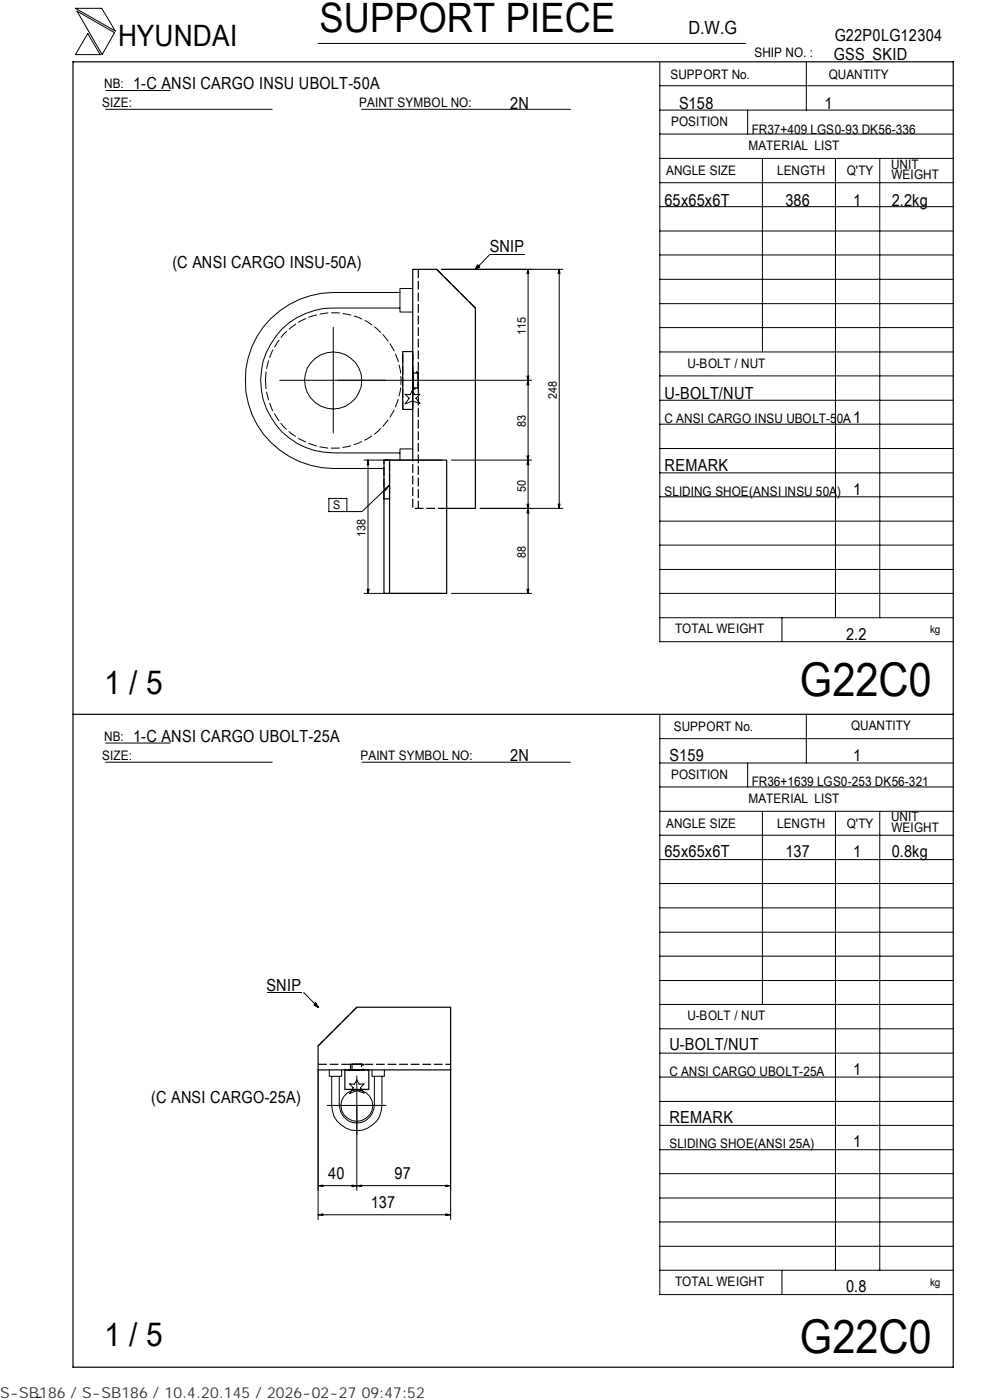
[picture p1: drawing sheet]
<svg xmlns="http://www.w3.org/2000/svg" width="210mm" height="297mm" viewBox="0 0 210 297" stroke-linecap="round" stroke-linejoin="round" font-family="sans-serif">
<g fill="none" stroke="#000" stroke-width=".21">
<path d="M16 1.8h5.6l2.9 4.8zM16.3 2.4l8 4.5-2.6 4.7zM18.6 7.1l2.6 4.5h-5.2zM22.4 19.2h13.7M67.5 9.2h90.6M139.9 18.2h62.3M139.9 13.2v122.9h62.3M171 13.1v10.3M22.4 23.2h35.3M76.7 23.2h44.3M139.9 38.8h62.3M139.9 33.6h62.3"/>
<path d="M139.9 28.4h62.3M139.9 23.4h62.3M158.6 23.4v5M161.7 33.6v41M177.2 33.7v97.4M186.6 33.7v97.4M93.6 57.1h25.8M101.3 56.2l.5 .4-1 .5zM103.9 54l-3.1 3.1M103.9 53.9h7.4M112 57.1v68.8M112 57.1l-.3 1"/>
<path d="M112 57.1l.2 1M118.6 57.1l-.2 1M118.6 57.1l.2 1M118.6 57.1v50.8M139.9 59.3h62.3M139.9 54.1h62.3M139.9 49h62.3M139.9 43.8h62.3M70.7 69.4v22.5M84.8 62.1h-14.1a18.7 18.7 0 0 0-18.6 18.6 18.7 18.7 0 0 0 18.6 18.7h10.7M84.8 65.4h-14.1a15.4 15.4 0 0 0-15.4 15.3 15.4 15.4 0 0 0 15.4 15.4h14.1M87.5 61.2h-2.7v5h2.7"/>
<path d="M111.7 79.7l.3 1M112.2 79.7l-.2 1M139.9 79.7h62.3M139.9 74.7h62.3M139.9 69.5h62.3M139.9 64.4h62.3M59.3 80.7h53.5M77.2 97.6h16.5M78.1 97.6l-.2 1M78.1 97.6l.1 1M78.1 97.6v28.3M85.9 83.6l1.1 .1 .5-.9 .5 .9 1.1-.1-.9 .9 .9 1.1-1.6-.5-1.6 .6 .9-1.2z"/>
<path d="M87.5 95.2h-2.7v2.4M95.7 97.6h17.1M111.7 96.7l.3 .9M112 80.7l-.3 1M112 80.7l.2 1M112 97.6l-.3 1M112 97.6l.2 1M112.2 96.7l-.2 .9M139.9 95.2h62.3M139.9 90h62.3M139.9 84.9h62.3M69.8 105.7h3.8v2.8h-3.8z"/>
<path d="M81.5 103.8l1.1-.9-.9 1.1zM81.9 103.5l.1 .2M82.6 102.9l-5.8 5.6h-3.2M101.8 107.9h17.6M111.7 106.9l.3 1M112 107.9l-.3 1M112 107.9l.2 1M112.2 106.9l-.2 1M118.4 106.9l.2 1M118.8 106.9l-.2 1M139.9 100.3h62.3M139.9 115.6h62.3"/>
<path d="M139.9 110.6h62.3M139.9 105.4h62.3M77.2 125.9h16.5M77.9 125l.2 .9M78.3 125l-.2 .9M95.7 125.9h17.1M111.7 125l.3 .9M112.2 125l-.2 .9M139.9 125.9h62.3M139.9 131.1h62.3M139.9 120.8h62.3M165.9 131.1v5"/>
<path d="M22.4 157.6h13.7M139.9 151.7v122.9h62.3M139.9 156.7h62.3M171 151.5v10.4M22.4 161.7h35.3M76.8 161.7h44.2M139.9 177.2h62.3M139.9 172.1h62.3M139.9 167h62.3M139.9 161.9h62.3M158.6 161.9v5.1M161.7 172.1v41"/>
<path d="M177.2 172.2v97.3M186.6 172.2v97.3M139.9 182.4h62.3M139.9 197.8h62.3M139.9 192.6h62.3M139.9 187.4h62.3M56.6 210.6h7.3M64.4 210.6l3.1 3.1M67 212.8l.5 .9-.9-.5zM139.9 218.3h62.3M139.9 213.1h62.3M139.9 208h62.3"/>
<path d="M139.9 202.9h62.3M67.5 227v31.7M69.4 234.5h12.5M69.8 227v1.3h2.7v-1.3M70.3 228.3v6.2a5.3 5.3 0 0 0 5.4 5.4 5.3 5.3 0 0 0 5.3-5.4v-6.2M72 228.3v6.2a3.7 3.7 0 0 0 3.7 3.7 3.7 3.7 0 0 0 3.7-3.7v-6.2M74.2 229.9l1 .1 .5-.9 .5 .9 1-.1-.8 .9 .8 1.1-1.5-.5-1.5 .6 .7-1.2zM75.7 228.3v24.3M78.9 227v1.3h2.6v-1.3M95.6 227v31.7M139.9 238.7h62.3M139.9 233.7h62.3"/>
<path d="M139.9 228.5h62.3M139.9 223.4h62.3M67.5 257.7l1-.2v.3zM67.5 257.7h28.1M67.5 251.5l1-.1v.3zM68.2 257.6v.2M68.2 251.4v.2M74.7 251.4l1 .1-1 .2zM75 251.4v.2M75.7 251.5l1-.1v.3zM76.4 251.4v.2M94.6 251.4l1 .1-1 .2z"/>
<path d="M94.6 257.5l1 .2-1 .1zM94.9 251.4v.2M94.9 257.6v.2M95.6 251.5h-28.1M139.9 259.2h62.3M139.9 254.2h62.3M139.9 249h62.3M139.9 243.9h62.3M139.9 269.5h62.3M139.9 264.4h62.3M165.9 269.5v5.1M8.8 296.4l-1 .1"/>
<circle cx="70.7" cy="80.7" r="6"/>
<circle cx="75.7" cy="234.5" r="3.3"/>
</g>
<g fill="none" stroke="#000" stroke-width=".25" stroke-dasharray="1.9 .6" stroke-linecap="butt">
<path d="M88.7 57.1v50.8M87.5 79.7v-.5h1.2v3.1h-1.2v-2.6M88.7 78.9v3.6M100.8 65.4l-8.2-8.3M85.4 86.9v-12.3M87.5 86.9v-12.3v12.3M87.5 82.5v-3.6M88.7 80.7v1.8h-1.2v-3.6h1.2v1.8M81.4 105.8v-8.2h1.2v8.2M94.7 107.9h-7.2v-10.3M75.7 213.7l-8.2 8.2M67.5 225.8h28.1"/>
<path d="M74.4 227l-.1-1.2h2.7v1.2h-2.6M75.2 227h-.5v-1.2h2v1.2h-1.5M78.2 231.1h-5.1M78.2 227h-5.1h5.1"/>
</g>
<path d="M15.5 13.1h186.7v277h-186.7zM87.5 74.6h-2.1v12.3h2.1M81.4 97.6h1.2v8.2h-1.2zM82.6 97.6h12.1v28.3h-12.1v-20.1M87.5 97.6v-40.5h5.1l8.2 8.3v42.5h-6.1M81.4 105.8v20.1h1.2M15.5 151.5h186.7M75.7 213.7h19.9v13.3h-28.1v-5.1zM73.1 227v4.1h5.1v-4.1" fill="none" stroke="#000" stroke-width=".25"/>
<path d="M88.7 79.2v3.1M87.5 82.3v-3.1" fill="none" stroke="#000" stroke-width=".25" stroke-dasharray="1.7 .5" stroke-linecap="butt"/>
<path d="M74.7 225.8h2M76.7 227h-2" fill="none" stroke="#000" stroke-width=".25" stroke-dasharray="1.1 .3" stroke-linecap="butt"/>
<path d="M74.3 225.8h2.7M77 227h-2.7" fill="none" stroke="#000" stroke-width=".25" stroke-dasharray="1.5 .5" stroke-linecap="butt"/>
<path d="M100.9 56.3h.9v.8h-.9zM66.6 212.9h.9v.8h-.9z" fill="#000"/>
<path d="M56.3 80.7a14.4 14.4 0 0 0 18.3 13.8 14.4 14.4 0 0 0 8.3-21.3 14.4 14.4 0 0 0-22.8-2.3 14.9 14.9 0 0 0-3.8 9.8" fill="none" stroke="#000" stroke-width=".21" stroke-dasharray="1.9 .6" stroke-linecap="butt"/>
<g font-size="9.9">
<text x="169.7" y="147.6">G22C0</text>
<text x="169.7" y="286.9">G22C0</text>
</g>
<text font-size="8.6" x="67.7" y="6.9">SUPPORT PIECE</text>
<g font-size="7">
<text x="22.1" y="147.2">1 / 5</text>
<text x="22.1" y="285.6">1 / 5</text>
</g>
<text font-size="6.3" x="25.1" y="9.8">HYUNDAI</text>
<text font-size="3.9" x="146" y="7.3">D.W.G</text>
<g font-size="3.5">
<text x="177" y="8.7">G22P0LG12304</text>
<text x="176.9" y="12.8">GSS_SKID</text>
<text x="28.3" y="19">1-C ANSI CARGO INSU UBOLT-50A</text>
<text x="108.2" y="23.1">2N</text>
<text x="144" y="23.1">S158</text>
<text x="174.8" y="23.1">1</text>
<text x="141" y="43.6">65x65x6T</text>
<text x="166.6" y="43.6">386</text>
<text x="180.9" y="43.6">1</text>
<text x="189.1" y="43.6">2.2kg</text>
<text x="103.9" y="53.5">SNIP</text>
<text x="36.6" y="56.9">(C ANSI CARGO INSU-50A)</text>
<text x="141" y="84.6">U-BOLT/NUT</text>
<text x="180.9" y="89.7">1</text>
<text x="141" y="99.9">REMARK</text>
<text x="180.9" y="105.1">1</text>
<text x="179.5" y="135.8">2.2</text>
<text x="28.3" y="157.3">1-C ANSI CARGO UBOLT-25A</text>
<text x="108.2" y="161.4">2N</text>
<text x="142" y="161.4">S159</text>
<text x="180.9" y="161.4">1</text>
<text x="141" y="181.9">65x65x6T</text>
<text x="166.6" y="181.9">137</text>
<text x="180.9" y="181.9">1</text>
<text x="189.1" y="181.9">0.8kg</text>
<text x="56.6" y="210.1">SNIP</text>
<text x="142" y="222.8">U-BOLT/NUT</text>
<text x="180.9" y="228">1</text>
<text x="32.1" y="234">(C ANSI CARGO-25A)</text>
<text x="142" y="238.3">REMARK</text>
<text x="180.9" y="243.3">1</text>
<text x="69.6" y="250.1">40</text>
<text x="83.7" y="250.1">97</text>
<text x="78.7" y="256.2">137</text>
<text x="179.5" y="274.1">0.8</text>
</g>
<text font-size="3.2" fill="#323232" x="0" y="296.6">S-SB186 / S-SB186 / 10.4.20.145 / 2026-02-27 09:47:52</text>
<g font-size="2.8">
<text x="142.2" y="16.8">SUPPORT No.</text>
<text x="160" y="12.2">SHIP NO. :</text>
<text x="175.8" y="16.7">QUANTITY</text>
<text x="21.7" y="22.8">SIZE:</text>
<text x="22.1" y="18.7">NB:</text>
<text x="76.2" y="22.8">PAINT SYMBOL NO:</text>
<text x="142.3" y="26.8">POSITION</text>
<text x="159.4" y="28.4">FR37+409 LGS0-93 DK56-336</text>
<text x="158.8" y="31.7">MATERIAL LIST</text>
<text x="189" y="35.8">UNIT</text>
<text x="141.3" y="37.2">ANGLE SIZE</text>
<text x="164.8" y="37.1">LENGTH</text>
<text x="179.6" y="37.1">Q'TY</text>
<text x="189.1" y="38">WEIGHT</text>
<text x="145.8" y="78">U-BOLT / NUT</text>
<text x="141" y="89.8">C ANSI CARGO INSU UBOLT-50A</text>
<text x="141" y="105.2">SLIDING SHOE(ANSI INSU 50A)</text>
<text x="143.2" y="134.4">TOTAL WEIGHT</text>
<text x="142.9" y="155">SUPPORT No.</text>
<text x="180.5" y="154.9">QUANTITY</text>
<text x="21.7" y="161.3">SIZE:</text>
<text x="22.1" y="157.1">NB:</text>
<text x="76.5" y="161.2">PAINT SYMBOL NO:</text>
<text x="142.3" y="165.3">POSITION</text>
<text x="159.4" y="166.7">FR36+1639 LGS0-253 DK56-321</text>
<text x="158.8" y="170.3">MATERIAL LIST</text>
<text x="141.3" y="175.7">ANGLE SIZE</text>
<text x="164.8" y="175.6">LENGTH</text>
<text x="179.6" y="175.6">Q'TY</text>
<text x="189" y="174.2">UNIT</text>
<text x="189.1" y="176.5">WEIGHT</text>
<text x="145.8" y="216.5">U-BOLT / NUT</text>
<text x="142" y="228.2">C ANSI CARGO UBOLT-25A</text>
<text x="142" y="243.5">SLIDING SHOE(ANSI 25A)</text>
<text x="143.2" y="272.9">TOTAL WEIGHT</text>
</g>
<g font-size="2.5">
<text x="111.5" y="71.1" transform="rotate(-90 111.5 71.1)">115</text>
<text x="118.1" y="84.7" transform="rotate(-90 118.1 84.7)">248</text>
<text x="111.5" y="90.7" transform="rotate(-90 111.5 90.7)">83</text>
<text x="111.5" y="104.3" transform="rotate(-90 111.5 104.3)">50</text>
<text x="70.7" y="108">S</text>
<text x="77.6" y="114" transform="rotate(-90 77.6 114)">138</text>
<text x="111.5" y="118.4" transform="rotate(-90 111.5 118.4)">88</text>
</g>
<g font-size="2.3">
<text x="197.3" y="134.3">kg</text>
<text x="197.3" y="272.8">kg</text>
</g>
</svg>
